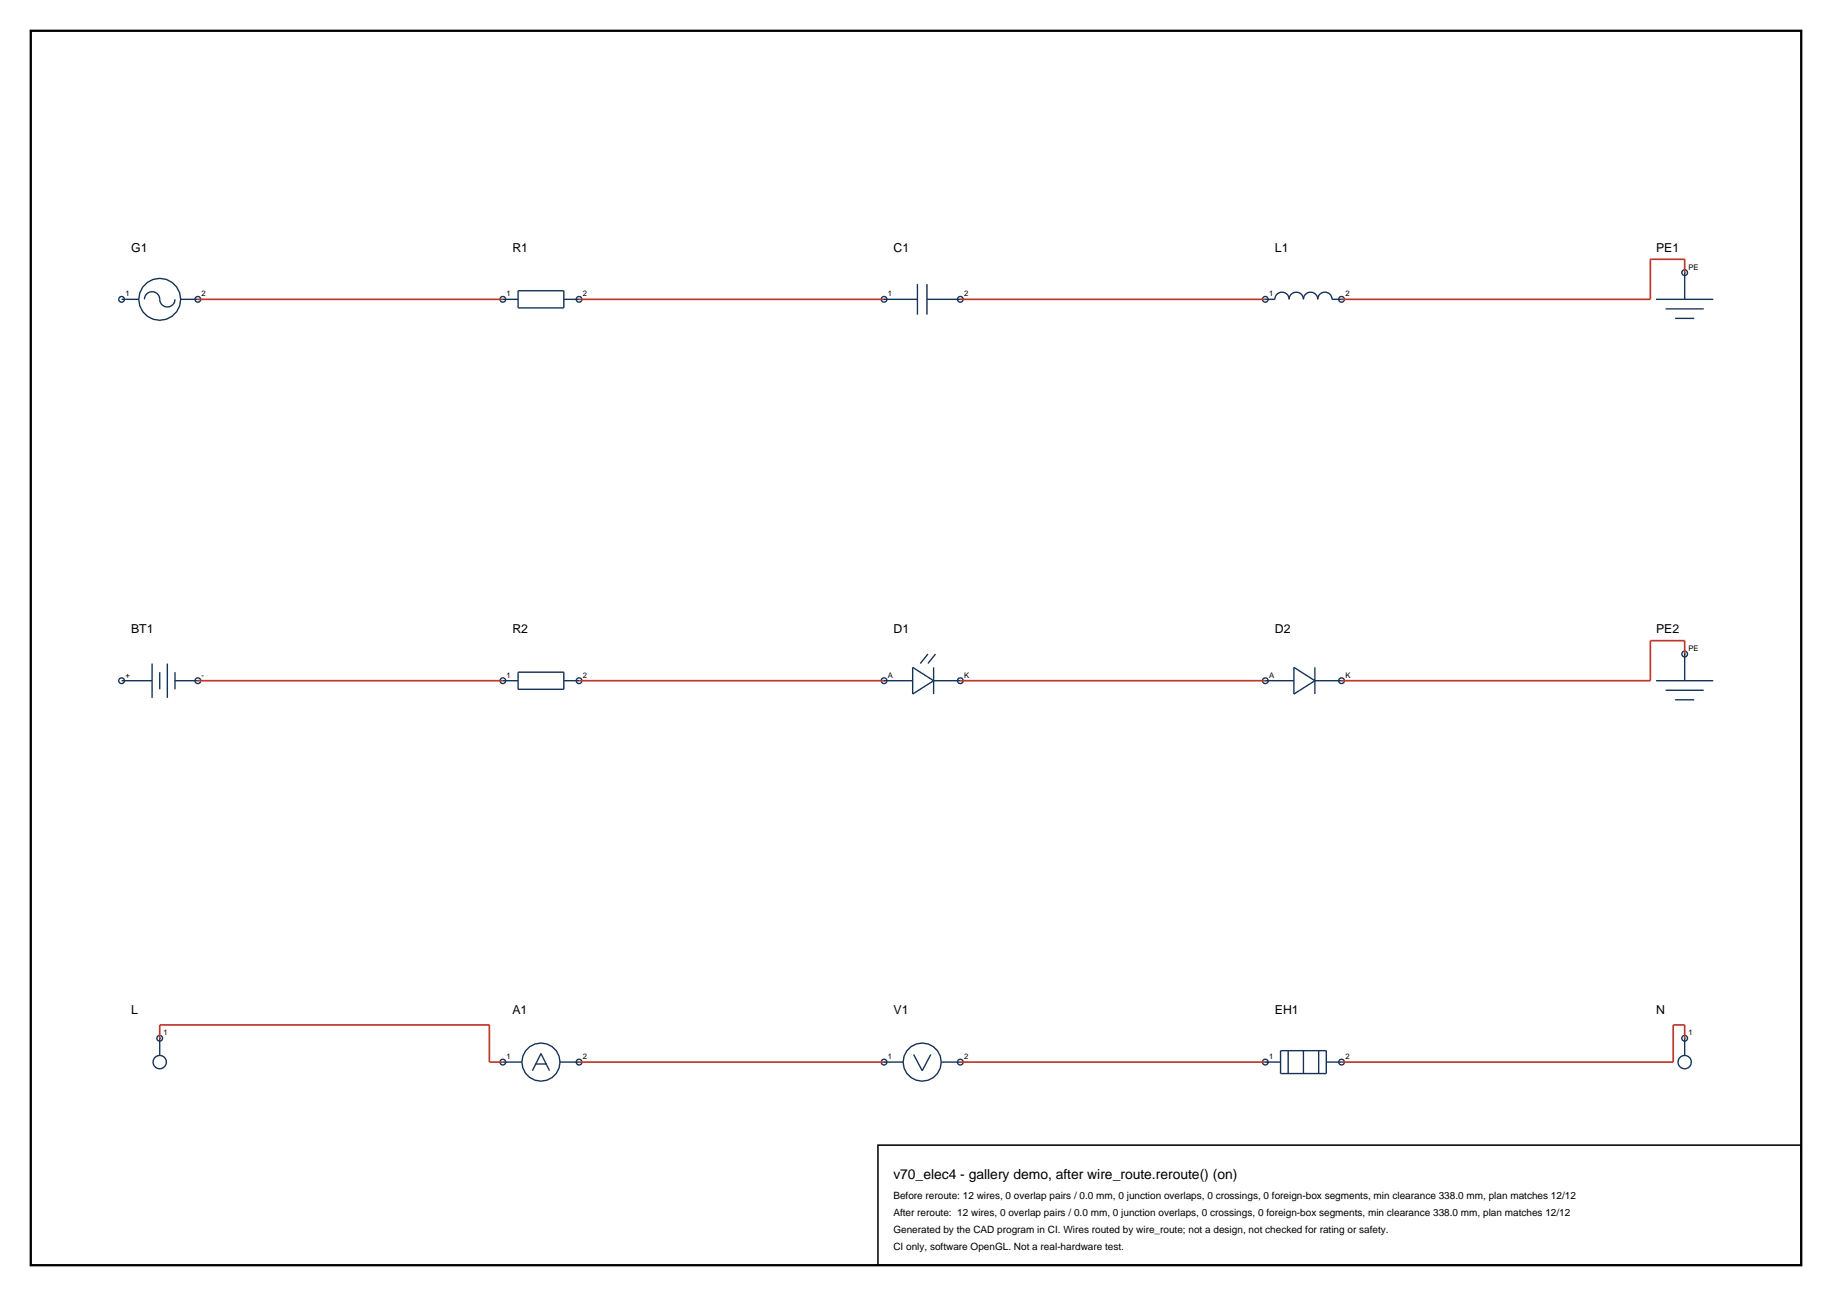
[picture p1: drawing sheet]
<svg xmlns="http://www.w3.org/2000/svg" width="420mm" height="297mm" viewBox="0 0 420 297" stroke-linecap="round" stroke-linejoin="round" font-family="sans-serif">
<path d="M7.1 7.1h405.8v282.8h-405.8z" fill="none" stroke="#000" stroke-width=".53"/>
<g fill="none" stroke="#143359" stroke-width=".32">
<path d="M27.9 68.6h3.9M33.1 68.6a1.77 1.77 0 0 1 1.9-1.7 1.77 1.77 0 0 1 1.6 2 1.75 1.75 0 0 0 1.9 1.4 1.75 1.75 0 0 0 1.6-1.7M41.4 68.6h4M115.3 68.6h3.5M118.8 66.6h10.5v4h-10.5zM129.3 68.6h3.5M202.7 68.6h7.6M210.3 65.1v7M212.5 68.6h7.7M212.5 65.1v7M290.1 68.6h2.2a1.64 1.64 0 0 1 1.6-1.6 1.64 1.64 0 0 1 1.6 1.6 1.64 1.64 0 0 1 1.7-1.6 1.64 1.64 0 0 1 1.6 1.6 1.64 1.64 0 0 1 1.7-1.6 1.64 1.64 0 0 1 1.6 1.6 1.64 1.64 0 0 1 1.6-1.6 1.64 1.64 0 0 1 1.7 1.6h2.2M379.7 68.6h13.1"/>
<path d="M381.9 70.8h8.7M384 73h4.4M386.2 62.5v6.1M27.9 156h7M34.9 152.1v7.8M36.6 154v4M38.4 152.1v7.8M40.1 156h5.3M40.1 154v4M115.3 156h3.5M118.8 154h10.5v4h-10.5zM129.3 156h3.5"/>
<path d="M202.7 156h6.5M209.2 152.9l4.8 3.1-4.8 3.1zM212.7 149.9l-1.7 2.2M214 156h6.2M214 152.9v6.2M214.5 149.9l-1.8 2.2M290.1 156h6.5M296.6 152.9l4.8 3.1-4.8 3.1zM301.4 156h6.2M301.4 152.9v6.2M379.7 156h13.1M381.9 158.2h8.7"/>
<path d="M386.2 149.9v6.1M384 160.4h4.4M36.6 237.9v4M386.2 237.9v4M115.3 243.4h4.3M122.1 245.4l1.9-4 2 4M122.7 243.8h2.6M128.4 243.4h4.4M202.7 243.4h4.3M209.5 241.7l1.9 3.7 2-3.7M215.8 243.4h4.4M290.1 243.4h3.5"/>
<path d="M293.6 240.8h10.5v5.2h-10.5zM295.3 240.8v5.2M298.8 240.8v5.2M302.3 240.8v5.2M304.1 243.4h3.5"/>
<circle cx="27.9" cy="68.6" r=".66"/>
<circle cx="36.6" cy="68.6" r="4.8"/>
<circle cx="45.4" cy="68.6" r=".66"/>
<circle cx="115.3" cy="68.6" r=".66"/>
<circle cx="132.8" cy="68.6" r=".66"/>
<circle cx="202.7" cy="68.6" r=".66"/>
<circle cx="220.2" cy="68.6" r=".66"/>
<circle cx="290.1" cy="68.6" r=".66"/>
<circle cx="307.6" cy="68.6" r=".66"/>
<circle cx="386.2" cy="62.5" r=".66"/>
<circle cx="27.9" cy="156" r=".66"/>
<circle cx="45.4" cy="156" r=".66"/>
<circle cx="115.3" cy="156" r=".66"/>
<circle cx="132.8" cy="156" r=".66"/>
<circle cx="202.7" cy="156" r=".66"/>
<circle cx="220.2" cy="156" r=".66"/>
<circle cx="290.1" cy="156" r=".66"/>
<circle cx="307.6" cy="156" r=".66"/>
<circle cx="386.2" cy="149.9" r=".66"/>
<circle cx="36.6" cy="237.9" r=".66"/>
<circle cx="386.2" cy="237.9" r=".66"/>
<circle cx="36.6" cy="243.4" r="1.53"/>
<circle cx="115.3" cy="243.4" r=".66"/>
<circle cx="124" cy="243.4" r="4.4"/>
<circle cx="132.8" cy="243.4" r=".66"/>
<circle cx="202.7" cy="243.4" r=".66"/>
<circle cx="211.4" cy="243.4" r="4.4"/>
<circle cx="220.2" cy="243.4" r=".66"/>
<circle cx="290.1" cy="243.4" r=".66"/>
<circle cx="307.6" cy="243.4" r=".66"/>
<circle cx="386.2" cy="243.4" r="1.53"/>
</g>
<path d="M45.4 68.6h69.9M132.8 68.6h69.9M220.2 68.6h69.9M386.2 62.5v-3.1h-7.8v9.2h-70.8M45.4 156h69.9M132.8 156h69.9M220.2 156h69.9M386.2 149.9v-3.1h-7.8v9.2h-70.8M36.6 237.9v-3h75.6v8.5h3.1M386.2 237.9v-3h-2.6v8.5h-76M132.8 243.4h69.9M220.2 243.4h69.9" fill="none" stroke="#bf382b" stroke-width=".39"/>
<path d="M201.3 262.4h211.6v27.5h-211.6z" fill="none" stroke="#000" stroke-width=".35"/>
<text font-size="3.2" x="204.8" y="270.2">v70_elec4 - gallery demo, after wire_route.reroute() (on)</text>
<g font-size="2.8">
<text x="30.1" y="57.7">G1</text>
<text x="117.5" y="57.7">R1</text>
<text x="204.9" y="57.7">C1</text>
<text x="292.3" y="57.7">L1</text>
<text x="379.7" y="57.7">PE1</text>
<text x="30.1" y="145.1">BT1</text>
<text x="117.5" y="145.1">R2</text>
<text x="204.9" y="145.1">D1</text>
<text x="292.3" y="145.1">D2</text>
<text x="379.7" y="145.1">PE2</text>
<text x="30.1" y="232.5">L</text>
<text x="117.5" y="232.5">A1</text>
<text x="204.9" y="232.5">V1</text>
<text x="292.3" y="232.5">EH1</text>
<text x="379.7" y="232.5">N</text>
</g>
<g font-size="2.3">
<text x="204.8" y="274.8">Before reroute: 12 wires, 0 overlap pairs / 0.0 mm, 0 junction overlaps, 0 crossings, 0 foreign-box segments, min clearance 338.0 mm, plan matches 12/12</text>
<text x="204.8" y="278.7">After reroute: 12 wires, 0 overlap pairs / 0.0 mm, 0 junction overlaps, 0 crossings, 0 foreign-box segments, min clearance 338.0 mm, plan matches 12/12</text>
<text x="204.8" y="282.5">Generated by the CAD program in CI. Wires routed by wire_route; not a design, not checked for rating or safety.</text>
<text x="204.8" y="286.4">CI only, software OpenGL. Not a real-hardware test.</text>
</g>
<g font-size="1.8">
<text x="387.1" y="61.8">PE</text>
<text x="28.8" y="67.9">1</text>
<text x="46.2" y="67.9">2</text>
<text x="116.2" y="67.9">1</text>
<text x="133.6" y="67.9">2</text>
<text x="203.6" y="67.9">1</text>
<text x="221" y="67.9">2</text>
<text x="291" y="67.9">1</text>
<text x="308.4" y="67.9">2</text>
<text x="387.1" y="149.2">PE</text>
<text x="28.8" y="155.3">+</text>
<text x="46.2" y="155.3">-</text>
<text x="116.2" y="155.3">1</text>
<text x="133.6" y="155.3">2</text>
<text x="203.6" y="155.3">A</text>
<text x="221" y="155.3">K</text>
<text x="291" y="155.3">A</text>
<text x="308.4" y="155.3">K</text>
<text x="37.5" y="237.3">1</text>
<text x="387.1" y="237.3">1</text>
<text x="116.2" y="242.7">1</text>
<text x="133.6" y="242.7">2</text>
<text x="203.6" y="242.7">1</text>
<text x="221" y="242.7">2</text>
<text x="291" y="242.7">1</text>
<text x="308.4" y="242.7">2</text>
</g>
</svg>
